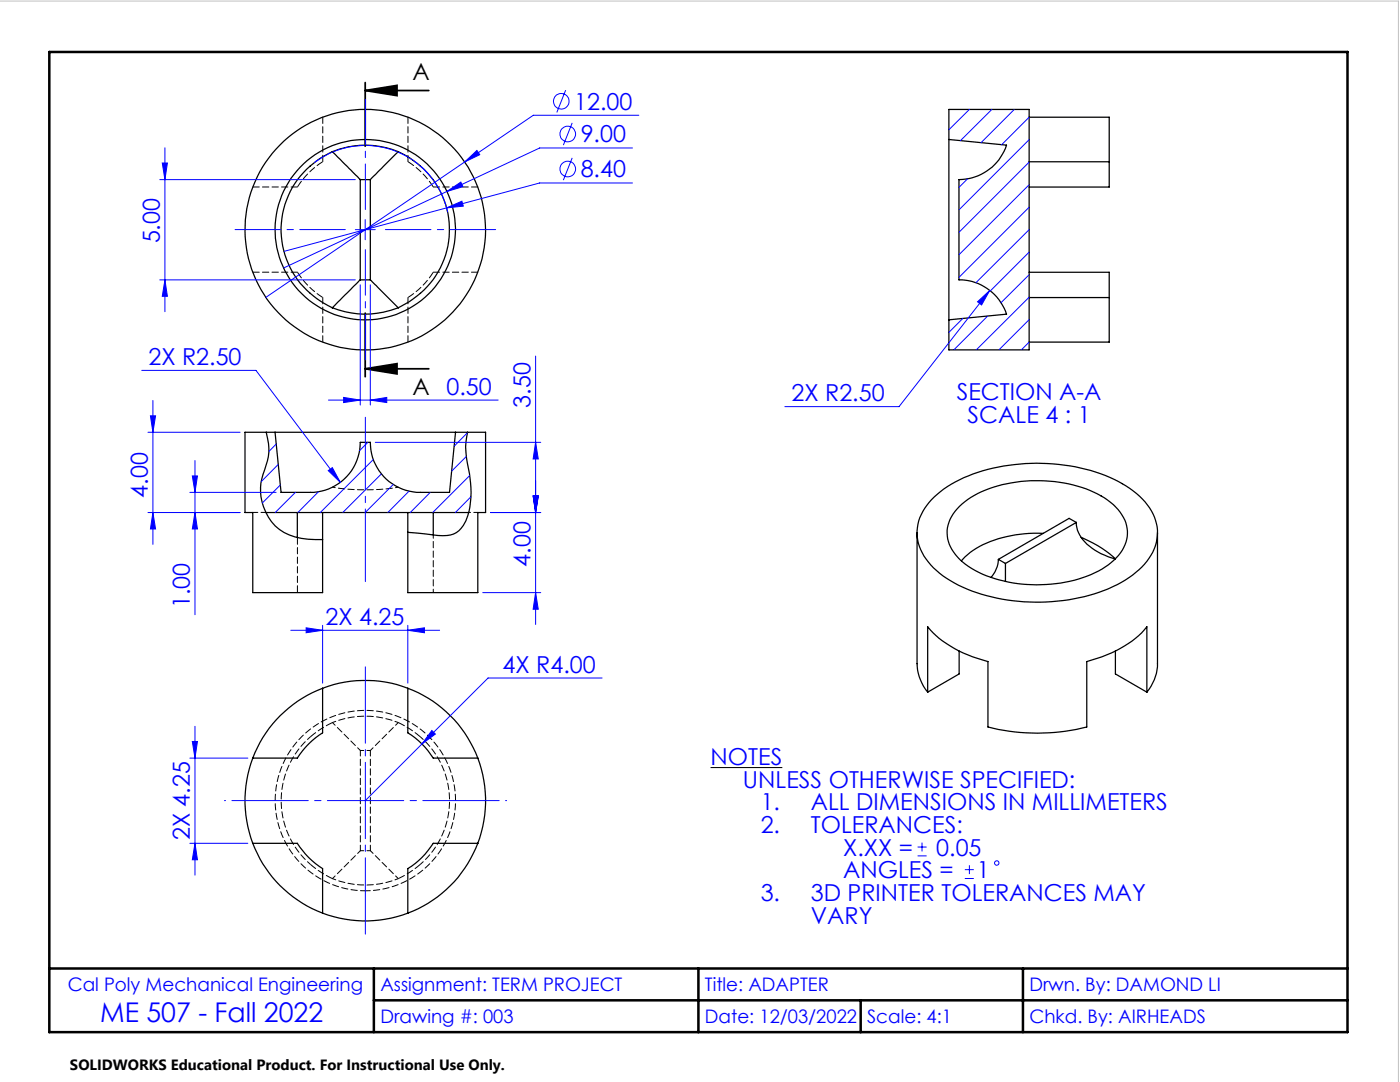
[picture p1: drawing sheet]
<svg xmlns="http://www.w3.org/2000/svg" width="279mm" height="216mm" viewBox="0 0 279 216" stroke-linecap="round" stroke-linejoin="round" font-family="sans-serif">
<g fill="none" stroke="#000" stroke-width=".25">
<path d="M66.3 30.3a17 17 0 0 0-10.2 15.5 17 17 0 0 0 10.2 15.6M66.3 30.3a17.2 17.2 0 0 1 13.2 0M66.3 30.3l5.6 5.5M71.9 35.8h2M71.9 35.8v20M73.9 35.8v20M79.5 30.3a17 17 0 0 1 10.2 15.5 17 17 0 0 1-10.2 15.6M79.5 30.3l-5.6 5.5M189.4 27.8l11.5 1.2a10.1 10.1 0 0 1-9.5 6.8v20a10 10 0 0 1 9.5 6.9l-11.5 1.1M189.4 27.8v36M189.4 27.8v-6h16v48h-16v-6M205.4 23.4h16v8.9"/>
<path d="M205.4 32.3h16M221.4 32.3v5h-16M71.9 55.8l-5.6 5.6M71.9 55.8h2M73.9 55.8l5.6 5.6M205.4 54.3h16v5.1M205.4 59.4h16M221.4 59.4v8.9h-16M66.3 61.4a17.7 17.7 0 0 0 13.2 0M53.1 86.3h-4.2v16h1.5v16h14v-16M53.1 86.3a10.5 10.5 0 0 1-.3 7.5 10.1 10.1 0 0 0 3.9 12.5 14.6 14.6 0 0 0 7.7 1.4M53.1 86.3h1.8"/>
<path d="M54.9 86.3h36M54.9 86.3l1.2 11.9h5.8a10 10 0 0 0 10-9.9h2a9.9 9.9 0 0 0 10 9.9h5.8l1.2-11.9M90.9 86.3h2.4M93.3 86.3h3.6v16h-1.5v16h-14v-16M93.3 86.3a17.3 17.3 0 0 0 .4 8.2 17.4 17.4 0 0 1-.7 9.5 4.7 4.7 0 0 1-5.5 2.9l-6.1-.7M186.4 99.2a26.5 26.5 0 0 1 14.9-6.3 36.6 36.6 0 0 1 22.7 3.6 12.8 12.8 0 0 1 6.9 8.6 9.9 9.9 0 0 1-4.2 9.1 30 30 0 0 1-16.8 5.9 35.1 35.1 0 0 1-21-4.7 12 12 0 0 1-5.8-8.2 9.4 9.4 0 0 1 3.3-8zM53.1 102.3h40.4M59.3 102.3v4.9M86.5 102.3v4.5M183 106.3v26.1a9.2 9.2 0 0 0 2.1 5.7M191.5 101a21 21 0 0 1 12.3-4.9 26.3 26.3 0 0 1 17.2 3.7 7.8 7.8 0 0 1 3.9 7.8 10.7 10.7 0 0 1-6.4 6.7 28.4 28.4 0 0 1-23.9-.5 9.6 9.6 0 0 1-5.5-6.9 7.1 7.1 0 0 1 2.4-5.9zM199.2 111.6a5.9 5.9 0 0 1-1.4 3.6"/>
<path d="M199.2 111.6l1.5 .8M200.7 112.4v3.6M208.2 106.4a23.5 23.5 0 0 0-14.6 3.8l-1.7 1.7M214.8 104.2a6.9 6.9 0 0 0 3.7 5.6l1.2 .7 2.9 1M214.8 104.2l-14.1 8.2M214.8 104.2l-1.4-.8-14.2 8.2M215.8 107.2a22.3 22.3 0 0 1 6.8 4.3M231 106.3v26.1a9.2 9.2 0 0 1-2.1 5.7M64.4 137.3v8.9a16.1 16.1 0 0 0-5.1 5.1h-8.9M64.4 137.3a24 24 0 0 0-14 14M64.4 137.3a24 24 0 0 1 17 0M81.4 137.3v8.9a15.8 15.8 0 0 1 5.1 5.1h8.9"/>
<path d="M81.4 137.3a24.1 24.1 0 0 1 14 14M185.1 138.1v-13a22.5 22.5 0 0 0 12.1 6.9v13.1a40 40 0 0 0 19.7 0v-13.1a23.3 23.3 0 0 0 11.5-6.3l.5-.6v13M191.4 129.9v4.6l-6.3 3.6M222.6 129.9v4.6l6.3 3.6M50.4 151.3a24 24 0 0 0 0 17M95.4 151.3a24 24 0 0 1 0 17M50.4 168.3h8.9a16.1 16.1 0 0 0 5.1 5v8.9M50.4 168.3a24 24 0 0 0 14 13.9M95.4 168.3h-8.9a15.8 15.8 0 0 1-5.1 5v8.9M95.4 168.3a24.1 24.1 0 0 1-14 13.9M64.4 182.2a24 24 0 0 0 17 0"/>
<circle cx="72.9" cy="45.8" r="24"/>
<circle cx="72.9" cy="45.8" r="18"/>
</g>
<path d="M64.4 32.3a16 16 0 0 0-5 5M86.5 37.3a16 16 0 0 0-5.1-5M59.4 54.3a16 16 0 0 0 5 5.1M81.4 59.4a16 16 0 0 0 5.1-5.1M59.4 118.2v-11M66.3 144.2l-2.4 1.3-2 1.6M83.9 147.1l-2.2-1.7-2.2-1.2M61.9 172.4l2.2 1.7 2.2 1.2M79.5 175.3l2.4-1.3 2-1.6" fill="none" stroke="#000" stroke-width=".2" stroke-dasharray="1.3 .6" stroke-dashoffset="-.1"/>
<path d="M50.5 102.2h2.6M72.9 177.7a18 18 0 0 0 15.8-26.7 18 18 0 0 0-31-.8 18 18 0 0 0 14.2 27.5h1" fill="none" stroke="#000" stroke-width=".2" stroke-dasharray="1.3 .6" stroke-dashoffset=".3"/>
<path d="M93.6 102.2h1.8" fill="none" stroke="#000" stroke-width=".2" stroke-dasharray="1.3 .6" stroke-dashoffset=".9"/>
<path d="M86.5 118.2v-11.5M73.9 149.7h-2M79.5 144.2a17.5 17.5 0 0 0-13.2 0M66.3 175.3a17.5 17.5 0 0 0 13.2 0M71.9 169.7h2" fill="none" stroke="#000" stroke-width=".2" stroke-dasharray="1.3 .6" stroke-dashoffset=".6"/>
<path d="M66.3 97.2a41.4 41.4 0 0 0 13.2 0" fill="none" stroke="#000" stroke-width=".2" stroke-dasharray="1.3 .6" stroke-dashoffset=".7"/>
<path d="M59.4 37.3h-8.9M64.4 23.4v8.9M81.4 32.3v-8.9M95.4 37.3h-8.9M50.5 54.3h8.9M64.4 59.4v8.9M86.5 54.3h8.9M81.4 68.3v-8.9M59.4 107.2h.1M86.5 106.7h.1" fill="none" stroke="#000" stroke-width=".2" stroke-dasharray="1.3 .6"/>
<g fill="none" stroke="#00f" stroke-width=".2">
<path d="M112.9 18l-1.8 4.4M31.9 35.8h39M32.4 32.5h1l-.5 3.3zM32.9 29.5v32.7M62.7 32.5a16.8 16.8 0 0 1 26.7 9.9M89.2 38.2l2.8-1.9 .4 1zM92.7 32.3l2.5-2.3 .5 .9zM114.2 31.5l-1.8 4.4M114.2 24.5l-1.8 4.5M126.2 36.5h-18.5l-51 13.7M126.2 29.5h-18.5l-51.1 24M127.5 23h-21.1l-53.3 36.3"/>
<path d="M193.1 35.7l-1.7 1.7M193.5 21.8l-4.1 4.1M197.9 21.8l-6.2 6.2M202.4 21.8l-6.6 6.7M205.4 23.4l-5.5 5.5M205.4 27.9l-14 14M205.4 32.3l-14 14.1M205.4 36.9l-14 13.9M31.9 55.8h39M32.9 55.8l.5 3.3h-1zM70.9 45.8h4M71.9 56.8v24"/>
<path d="M72.9 43.8v4M73.9 56.8v24M89.1 41.5l3.1-1.4 .3 1zM197.5 58l-18.1 23.1h-22.8M205.4 41.3l-14 14.1M205.4 45.8l-10.6 10.6M205.4 50.3l-7.7 7.7M205.4 54.8l-5.6 5.6M205.4 59.3l-10.6 10.5M28.3 73.9h22.8l16.8 22.3M30.5 79.9v28.7M65.5 79.8h33.9"/>
<path d="M68.6 79.3l3.3 .5-3.3 .5zM73.9 79.8l3.3-.5v1zM106.9 71v53.6M192.2 63.5l-2.8 2.8M195.1 60.2l2.4-2.2-1.6 2.9zM197.1 63l-6.7 6.8M205.4 63.8l-6 6M205.4 68.3l-1.6 1.5M29.5 86.3h18.4M30 83h1l-.5 3.3zM37.9 98.2h17.2M38.4 95h1l-.5 3.2z"/>
<path d="M38.9 91.9v30.8M55.1 88.6l-1.4 1.5M55.5 92.7l-3.4 3.4M56 96.8l-3.6 3.6M58.9 98.2l-4 4.1M63.6 98.1l-4.2 4.2M65.5 93.9l.8-.6 1.6 2.9zM73.4 88.3l-1.6 1.6M74.5 91.7l-10.6 10.6M74.9 88.3h33M76.1 94.5l-7.7 7.8M78.5 96.7l-5.6 5.6"/>
<path d="M81.6 98l-4.2 4.3M85.9 98.2l-4 4.1M93.1 91.1l-3 2.9M93.3 86.4l-2.7 2.6M93.7 94.9l-7.3 7.4M94 99.1l-3.1 3.2M106.4 99h1l-.5 3.3zM106.9 88.3l.5 3.3h-1zM30.5 102.3l.5 3.3h-1zM38.9 102.3l.5 3.3h-1zM47.9 102.3h-18.4M96.3 118.3h11.6"/>
<path d="M97.9 102.3h10M106.9 118.3l.5 3.3h-1zM58 125.8h29.7M61.1 125.3l3.3 .5-3.3 .5zM64.4 124.8v11.5M81.4 125.8l3.3-.5v1zM81.4 124.8v11.5M120.2 135.3h-22.8l-24.5 24.5M37.9 151.3h11.6M38.4 148h1l-.5 3.3zM38.9 144.9v29.7M86.2 145.8l.7 .7-2.7 1.9z"/>
<path d="M37.9 168.3h11.6M38.9 168.3l.5 3.3h-1zM183.1 170.8h1.8M183.1 169h1.8M184 168.1v1.8M192.5 175.3h1.8M192.5 173.5h1.8M193.5 172.6v1.8"/>
<circle cx="112" cy="20.2" r="1.55"/>
<circle cx="113.3" cy="33.7" r="1.55"/>
<circle cx="113.3" cy="26.7" r="1.55"/>
<circle cx="198.9" cy="172.2" r=".44"/>
</g>
<path d="M61.9 147.1a16.8 16.8 0 0 0 0 25.3M66.3 144.2l5.6 5.5M73.9 149.7l5.6-5.5M71.9 169.7l-5.6 5.6M79.5 175.3l-5.6-5.6M83.9 172.4a16.8 16.8 0 0 0 0-25.3" fill="none" stroke="#000" stroke-width=".2" stroke-dasharray="1.3 .6" stroke-dashoffset=".5"/>
<path d="M71.9 149.7v20M73.9 169.7v-20" fill="none" stroke="#000" stroke-width=".2" stroke-dasharray="1.3 .6" stroke-dashoffset=".2"/>
<path d="M141.8 153.2h14.3" fill="none" stroke="#000" stroke-width=".21"/>
<path d="M72.9 18.1l6.3-1.1v2.1zM72.9 18.1h12.7M72.9 16.5v12.7M72.9 73.6l6.3-1v2zM72.9 62.5v12.7M72.9 73.6h12.7" fill="none" stroke="#000" stroke-width=".35"/>
<path d="M68.9 45.8h-22M72.9 41.8v-22M72.9 49.8v22M76.9 45.8h22" fill="none" stroke="#00f" stroke-width=".2" stroke-dasharray="15.2 1.3 1.3 1.3" stroke-dashoffset="6.1"/>
<path d="M72.9 132.7v54" fill="none" stroke="#00f" stroke-width=".2" stroke-dasharray="15.2 1.3 1.3 1.3" stroke-dashoffset="-.3"/>
<path d="M101.1 159.7h-56.3" fill="none" stroke="#00f" stroke-width=".2" stroke-dasharray="15.2 1.3 1.3 1.3" stroke-dashoffset="-1.5"/>
<path d="M72.9 116v-32.7" fill="none" stroke="#00f" stroke-width=".2" stroke-dasharray="15.2 1.3 1.3 1.3" stroke-dashoffset=".7"/>
<path d="M9.8 10.4h259.1v195.6h-259.1zM9.8 193.3h259.1M74.6 199.6h194.3M74.6 193.3v12.7M139.4 193.3v12.7M171.8 199.6v6.4M204.2 193.3v12.7" fill="none" stroke="#000" stroke-width=".5"/>
<path d="M-.1 .2h279.2v215.7" fill="none" stroke="#c0c0c0" stroke-width=".2"/>
<path d="M72.9 18.1l6.3-1.1v2.1zM72.9 73.6l6.3-1v2z" fill="#000"/>
<g fill="#00f">
<path d="M195.1 60.2l2.4-2.2-1.6 2.9z"/>
<path d="M81.4 125.8l3.3-.5v1zM61.1 125.3l3.3 .5-3.3 .5z"/>
<path d="M73.9 79.8l3.3-.5v1zM68.6 79.3l3.3 .5-3.3 .5z"/>
<path d="M65.5 93.9l2.4 2.3-1.6-2.9zM92.7 32.3l3-1.4-.5-.9zM89.1 41.5l3.4-.4-.3-1zM89.2 38.2l3.2-.9-.4-1zM86.2 145.8l-2 2.6 2.7-1.9z"/>
<path d="M106.4 99h1l-.5 3.3zM106.9 88.3l.5 3.3h-1zM38.9 102.3l.5 3.3h-1zM38.4 95h1l-.5 3.2zM106.9 118.3l.5 3.3h-1zM106.4 99h1l-.5 3.3zM32.9 55.8l.5 3.3h-1zM32.4 32.5h1l-.5 3.3z"/>
<path d="M30 83h1l-.5 3.3zM30.5 102.3l.5 3.3h-1zM38.4 148h1l-.5 3.3zM38.9 168.3l.5 3.3h-1z"/>
</g>
<text font-size="5.4" fill="#00f" x="20" y="204">ME 507 - Fall 2022</text>
<g font-size="4.7">
<text x="82.3" y="16">A</text>
<text x="82.3" y="78.9">A</text>
</g>
<g font-size="4.7" fill="#00f">
<text x="114.6" y="21.9">12.00</text>
<text x="115.9" y="28.4">9.00</text>
<text x="115.9" y="35.4">8.40</text>
<text x="31.9" y="48.6" transform="rotate(-90 31.9 48.6)">5.00</text>
<text x="29.6" y="72.9">2X R2.50</text>
<text x="89.1" y="78.8">0.50</text>
<text x="105.9" y="81.4" transform="rotate(-90 105.9 81.4)">3.50</text>
<text x="158" y="80.1">2X R2.50</text>
<text x="190.9" y="79.9">SECTION A-A</text>
<text x="193.1" y="84.4">SCALE 4 : 1</text>
<text x="29.5" y="99.3" transform="rotate(-90 29.5 99.3)">4.00</text>
<text x="105.9" y="113.1" transform="rotate(-90 105.9 113.1)">4.00</text>
<text x="37.9" y="121.4" transform="rotate(-90 37.9 121.4)">1.00</text>
<text x="65" y="124.7">2X 4.25</text>
<text x="100.3" y="134.2">4X R4.00</text>
<text x="141.8" y="152.7">NOTES</text>
<text x="148.3" y="157.2">UNLESS OTHERWISE SPECIFIED:</text>
<text x="151.8" y="161.7">1.</text>
<text x="161.8" y="161.7">ALL DIMENSIONS IN MILLIMETERS</text>
<text x="37.9" y="167.7" transform="rotate(-90 37.9 167.7)">2X 4.25</text>
<text x="151.8" y="166.2">2.</text>
<text x="161.8" y="166.2">TOLERANCES:</text>
<text x="168.3" y="170.8">X.XX =</text>
<text x="186.8" y="170.8">0.05</text>
<text x="151.8" y="179.8">3.</text>
<text x="161.8" y="179.8">3D PRINTER TOLERANCES MAY</text>
<text x="168.3" y="175.3">ANGLES =</text>
<text x="195" y="175.3">1</text>
<text x="161.8" y="184.3">VARY</text>
</g>
<g font-size="3.7" fill="#00f">
<text x="13.5" y="197.8">Cal Poly Mechanical Engineering</text>
<text x="75.9" y="197.8">Assignment: TERM PROJECT</text>
<text x="140.7" y="197.8">Title: ADAPTER</text>
<text x="205.4" y="197.8">Drwn. By: DAMOND LI</text>
<text x="75.9" y="204.2">Drawing #: 003</text>
<text x="140.7" y="204.2">Date: 12/03/2022</text>
<text x="173.1" y="204.2">Scale: 4:1</text>
<text x="205.4" y="204.2">Chkd. By: AIRHEADS</text>
</g>
<text font-size="3" x="14" y="213.5">SOLIDWORKS Educational Product. For Instructional Use Only.</text>
</svg>
